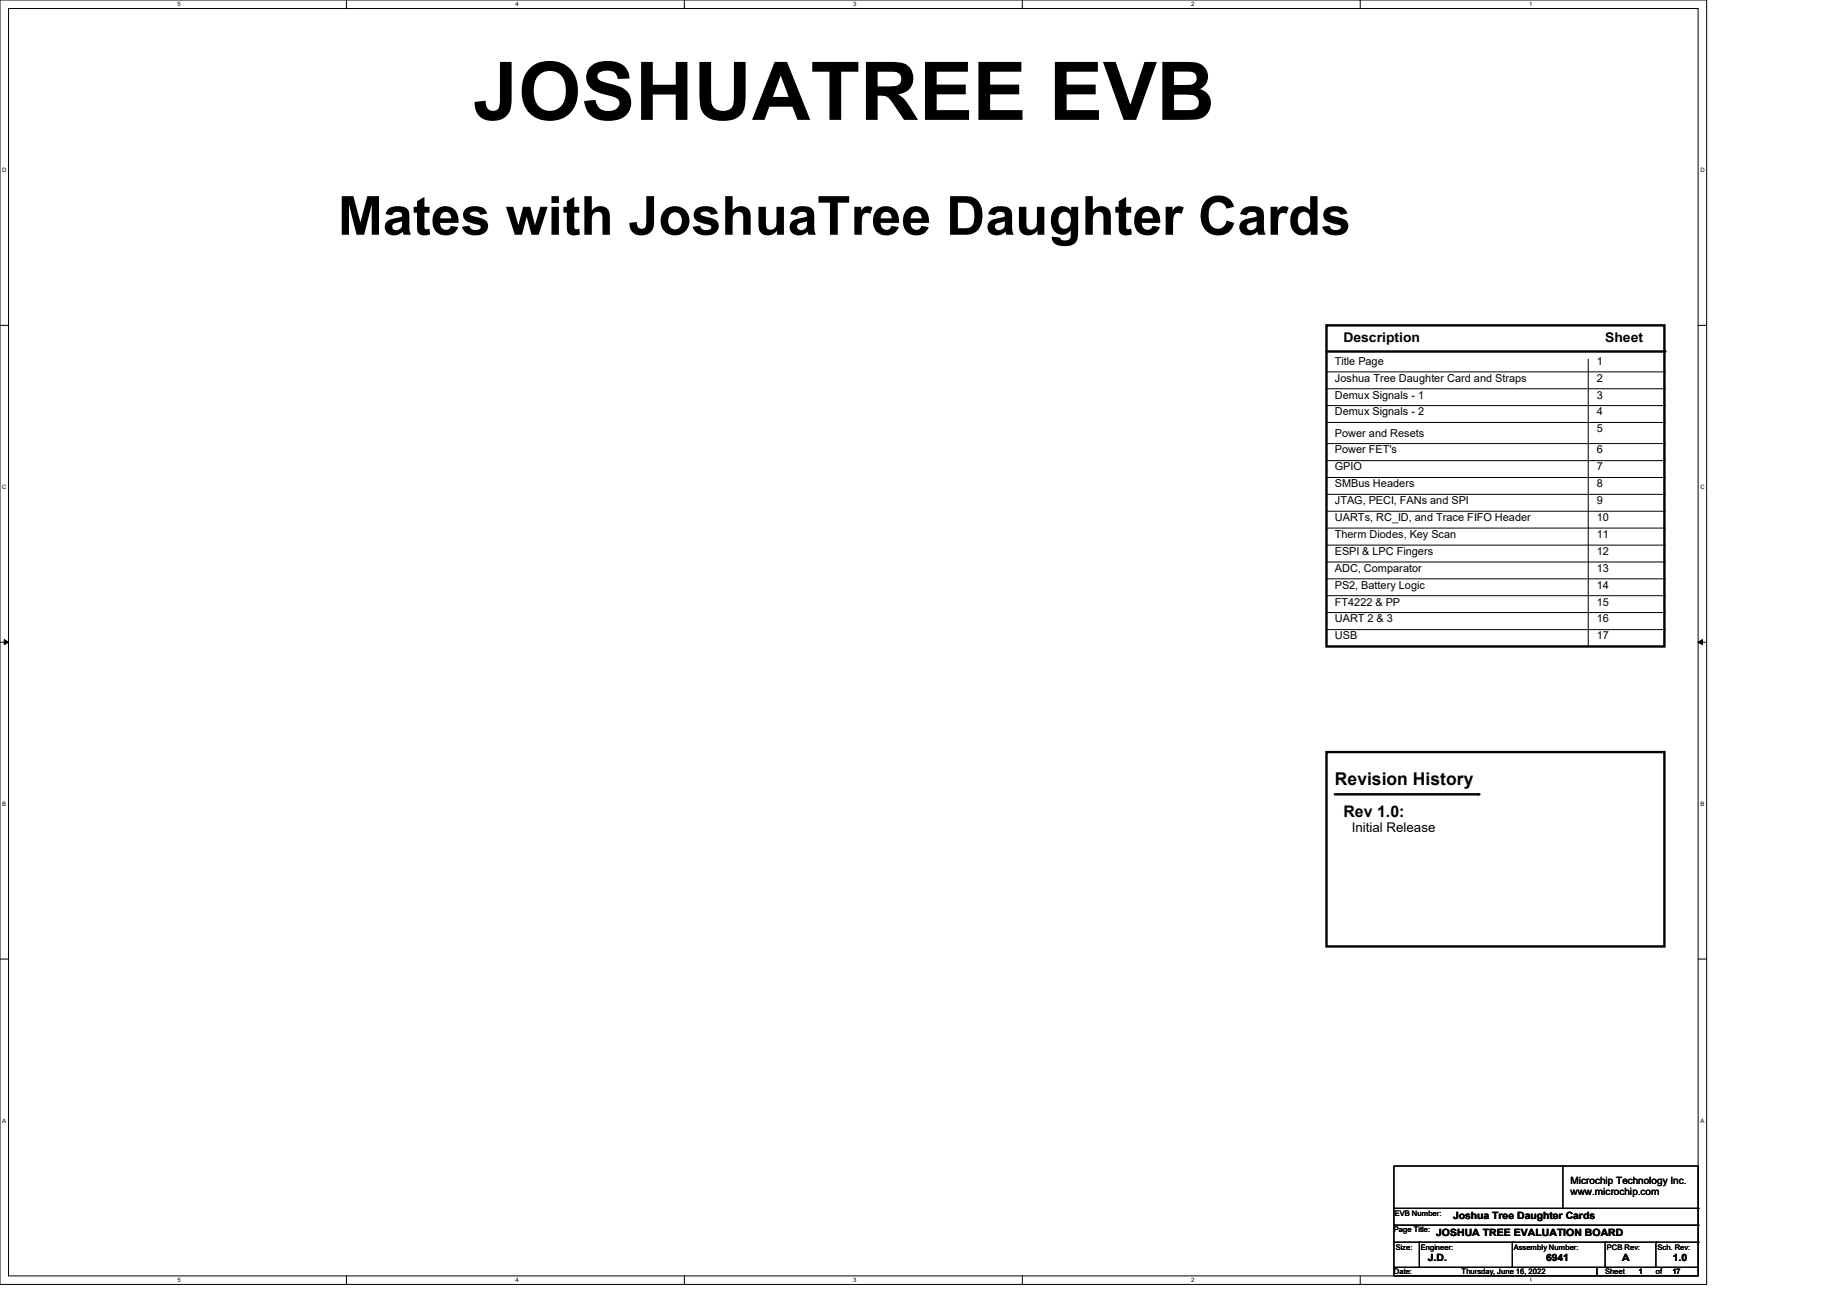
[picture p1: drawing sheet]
<svg xmlns="http://www.w3.org/2000/svg" width="420mm" height="297mm" viewBox="0 0 420 297" stroke-linecap="round" stroke-linejoin="round" font-family="sans-serif">
<path d="M0 0h390v293.5h-390zM1.9 1.9h386.1v289.6h-386.1z" fill="none" stroke="#000" stroke-width=".23"/>
<g fill="#fff">
<path d="M40.6 .2h.7v1.5h-.7z"/>
<path d="M40.6 291.7h.7v1.5h-.7z"/>
</g>
<path d="M79.2 0v1.9M79.2 291.5v2" fill="none" stroke="#000" stroke-width=".23"/>
<g fill="#fff">
<path d="M117.8 .2h.7v1.5h-.7z"/>
<path d="M117.8 291.7h.7v1.5h-.7z"/>
</g>
<path d="M156.4 0v1.9M156.4 291.5v2" fill="none" stroke="#000" stroke-width=".23"/>
<g fill="#fff">
<path d="M195 .2h.7v1.5h-.7z"/>
<path d="M195 291.7h.7v1.5h-.7z"/>
</g>
<path d="M233.6 0v1.9M233.6 291.5v2" fill="none" stroke="#000" stroke-width=".23"/>
<g fill="#fff">
<path d="M272.2 .2h.8v1.5h-.8z"/>
<path d="M272.2 291.7h.8v1.5h-.8z"/>
</g>
<path d="M310.8 0v1.9M310.8 291.5v2" fill="none" stroke="#000" stroke-width=".23"/>
<g fill="#fff">
<path d="M349.4 .2h.8v1.5h-.8z"/>
<path d="M349.4 291.7h.8v1.5h-.8z"/>
<path d="M.5 38.1h1v1.6h-1z"/>
<path d="M388.5 38.1h1v1.6h-1z"/>
<path d="M.5 110.5h1v1.6h-1z"/>
<path d="M388.5 110.5h1v1.6h-1z"/>
</g>
<path d="M0 74.3h1.9M388 74.3h2" fill="none" stroke="#000" stroke-width=".23"/>
<g fill="#fff">
<path d="M.5 182.9h.9v1.5h-.9z"/>
<path d="M388.5 182.9h.9v1.5h-.9z"/>
</g>
<path d="M0 146.7h1.9M388 146.7h2" fill="none" stroke="#000" stroke-width=".23"/>
<path d="M1 146.1l.9 .6-.9 .6zM388 146.7l1-.6v1.2z" fill="#000" stroke="#000" stroke-width=".23"/>
<g fill="#fff">
<path d="M.5 255.3h.9v1.5h-.9z"/>
<path d="M388.5 255.3h.9v1.5h-.9z"/>
</g>
<g fill="none" stroke="#000" stroke-width=".23">
<path d="M303.1 85h77.2M303.1 88.8h77.2M303.1 92.7h77.2M303.1 96.5h77.2M362.9 82v65.7M380.3 85h.1M380.3 88.8h.1M380.3 92.7h.1M380.3 96.5h.1M303.1 101.3h77.2M303.1 105.2h77.2M303.1 112.9h77.2"/>
<path d="M303.1 116.8h77.2M303.1 109.1h77.2M380.3 101.3h.1M380.3 105.2h.1M380.3 112.9h.1M380.3 116.8h.1M380.3 109.1h.1M303.1 120.6h77.2M303.1 124.5h77.2M303.1 128.4h77.2M303.1 132.2h77.2M303.1 136.1h77.2"/>
<path d="M303.1 140h77.2M380.3 120.6h.1M380.3 124.5h.1M380.3 128.4h.1M380.3 132.2h.1M380.3 136.1h.1M380.3 140h.1M303.1 143.8h77.2M362.9 147.7h.1M380.3 143.8h.1M0 219.1h1.9M388 219.1h2"/>
<path d="M318.5 266.4h69.5v23.2h-69.5zM318.5 279.9h69.5M318.5 276.1h69.5M357.1 266.4h.1M357.1 266.4v9.7M388 279.9h.1M388 276.1h.1M318.5 289.6h46.4v1.9h-46.4zM318.5 283.8h69.5M324.3 283.8h.1M324.3 283.8v5.8M345.6 283.8h.1"/>
<path d="M345.6 283.8v5.8M364.9 289.6h23.1v1.9h-23.1zM366.8 283.8h.1M366.8 283.8v5.8M378.4 283.8h.1M378.4 283.8v5.8M388 283.8h.1"/>
</g>
<path d="M303.1 74.3h77.2v73.4h-77.2zM303.1 80.3h77.2M303.1 171.8h77.2v44.4h-77.2zM305 181.5h32.8" fill="none" stroke="#000" stroke-width=".55"/>
<g fill="#000">
<circle cx="380.3" cy="80.3" r=".28"/>
<circle cx="337.8" cy="181.5" r=".28"/>
</g>
<text font-size="18.5" x="108.1" y="27.4">JOSHUATREE EVB</text>
<text font-size="12.3" x="77.2" y="53.6">Mates with JoshuaTree Daughter Cards</text>
<text font-size="4" x="305" y="179.4">Revision History</text>
<text font-size="3.6" x="307" y="186.8">Rev 1.0:</text>
<g font-size="3">
<text x="307" y="78.1">Description</text>
<text x="366.8" y="78.1">Sheet</text>
<text x="308.9" y="190">Initial Release</text>
</g>
<g font-size="2.5">
<text x="305" y="83.4">Title Page</text>
<text x="364.9" y="83.4">1</text>
<text x="305" y="87.2">Joshua Tree Daughter Card and Straps</text>
<text x="364.9" y="87.2">2</text>
<text x="305" y="91.1">Demux Signals - 1</text>
<text x="305" y="94.9">Demux Signals - 2</text>
<text x="364.9" y="94.9">4</text>
<text x="364.9" y="91.1">3</text>
<text x="305" y="99.7">Power and Resets</text>
<text x="364.9" y="98.8">5</text>
<text x="305" y="103.6">Power FET's</text>
<text x="305" y="107.5">GPIO</text>
<text x="364.9" y="103.6">6</text>
<text x="364.9" y="107.5">7</text>
<text x="305" y="111.3">SMBus Headers</text>
<text x="364.9" y="111.3">8</text>
<text x="305" y="119">UARTs, RC_ID, and Trace FIFO Header</text>
<text x="305" y="115.2">JTAG, PECI, FANs and SPI</text>
<text x="364.9" y="119">10</text>
<text x="364.9" y="115.2">9</text>
<text x="305" y="122.9">Therm Diodes, Key Scan</text>
<text x="364.9" y="122.9">11</text>
<text x="305" y="130.6">ADC, Comparator</text>
<text x="305" y="126.8">ESPI &amp; LPC Fingers</text>
<text x="364.9" y="126.8">12</text>
<text x="364.9" y="130.6">13</text>
<text x="305" y="134.5">PS2, Battery Logic</text>
<text x="364.9" y="134.5">14</text>
<text x="305" y="138.3">FT4222 &amp; PP</text>
<text x="305" y="142.2">UART 2 &amp; 3</text>
<text x="364.9" y="142.2">16</text>
<text x="364.9" y="138.3">15</text>
<text x="305" y="146.1">USB</text>
<text x="364.9" y="146.1">17</text>
</g>
<g font-size="2.3">
<text x="358.9" y="270.6">Microchip Technology Inc.</text>
<text x="358.9" y="273">www.microchip.com</text>
<text x="332.1" y="278.6">Joshua Tree Daughter Cards</text>
<text x="328.2" y="282.4">JOSHUA TREE EVALUATION BOARD</text>
<text x="326.3" y="288.2">J.D.</text>
<text x="353.3" y="288.2">6941</text>
<text x="370.7" y="288.2">A</text>
<text x="382.2" y="288.2">1.0</text>
</g>
<g font-size="1.7">
<text x="318.5" y="281.5">Page Title:</text>
<text x="318.7" y="277.9">EVB Number:</text>
<text x="318.9" y="285.6">Size:</text>
<text x="324.7" y="285.6">Engineer:</text>
<text x="345.9" y="285.6">Assembly Number:</text>
<text x="367.2" y="285.6">PCB Rev:</text>
<text x="378.7" y="285.6">Sch. Rev:</text>
<text x="318.5" y="291.2">Date:</text>
<text x="334" y="291.2">Thursday, June 16, 2022</text>
<text x="366.8" y="291.2">Sheet</text>
<text x="374.5" y="291.2">1</text>
<text x="378.4" y="291.2">of</text>
<text x="382.2" y="291.2">17</text>
</g>
<g font-size="1.4">
<text x="40.6" y="1.4">5</text>
<text x="117.8" y="1.4">4</text>
<text x="195" y="1.4">3</text>
<text x="272.2" y="1.4">2</text>
<text x="349.4" y="1.4">1</text>
<text x=".5" y="39.4">D</text>
<text x="388.5" y="39.4">D</text>
<text x=".5" y="111.8">C</text>
<text x="388.5" y="111.8">C</text>
<text x=".5" y="184.2">B</text>
<text x="388.5" y="184.2">B</text>
<text x=".5" y="256.5">A</text>
<text x="388.5" y="256.5">A</text>
<text x="40.6" y="292.9">5</text>
<text x="117.8" y="292.9">4</text>
<text x="195" y="292.9">3</text>
<text x="272.2" y="292.9">2</text>
<text x="349.4" y="292.9">1</text>
</g>
</svg>
